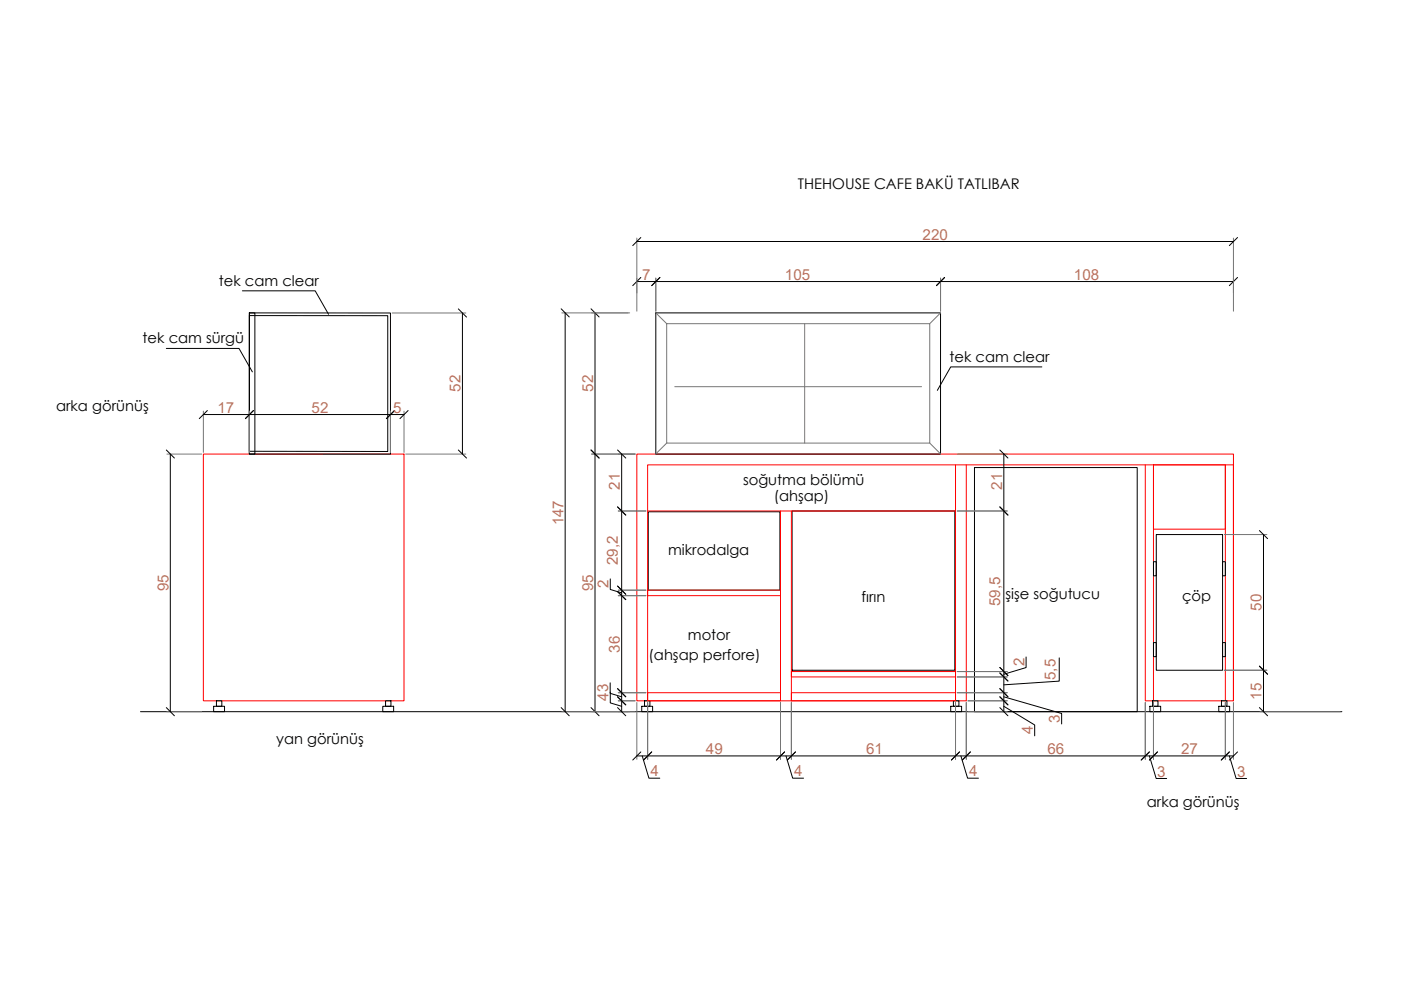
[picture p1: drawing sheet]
<svg xmlns="http://www.w3.org/2000/svg" width="594mm" height="420mm" viewBox="0 0 594 420" stroke-linecap="round" stroke-linejoin="round" font-family="sans-serif">
<!-- layer: 0 -->
<g fill="none" stroke="#000" stroke-width=".42">
<path d="M270 119.4h253M270 102.4h253M271.7 117.6l-3.4 3.5M271.7 100.7l-3.4 3.4M279.8 117.6l-3.4 3.5M400.6 117.6l-3.5 3.5M524.8 117.6l-3.5 3.5M524.8 100.7l-3.5 3.4M102.8 123.3h30.8l5.7 10M105.7 132.7h59.9v59.9l-59.9-.1zM105.7 133.8h58.7v57.6l-58.7-.1zM105.7 132.7h2.4v59.8h-2.4z"/>
<path d="M194.4 131l3.4 3.4M196.1 132.7v59.8M238 130.9l3.4 3.5M239.6 132.7v169M250.6 130.9l3.4 3.5M252.3 132.7v169M278.1 132.7h120.7v59.8h-120.7zM70.5 147.7h30.8l5.7 10M441.8 155.6h-38.7l-5.6 9.9M86.2 175.8h85.1M87.9 174.1l-3.4 3.4M107.5 174.1l-3.4 3.4"/>
<path d="M167.3 174.1l-3.5 3.4M173.1 174.1l-3.5 3.4M70.5 190.8l3.5 3.4M72.2 192.5v109.2M194.4 190.8l3.4 3.4M250.6 190.8l3.4 3.4M261.9 190.8l3.4 3.4M263.6 192.5v109.2M413.2 198.2h69v103.5h-69zM424 190.8l3.4 3.4M425.7 192.5v109.2M261.9 214.9l3.4 3.5"/>
<path d="M274.9 217h55.8v33.2h-55.8zM335.9 216.6h69v67.6h-69zM424 214.9l3.4 3.5M489.1 238.2h1.2v5.9h-1.2zM490.3 226.6h28.1v57.6h-28.1zM518.4 238.2h1.2v5.9h-1.2zM534 224.9l3.5 3.5M535.8 226.6v75.1M258.8 245.4v4.5l4.8 1.5M261.9 250.8l3.4 3.4M261.9 248.5l3.4 3.5M435.1 278.5v4.5l-9.4 2.9"/>
<path d="M449.2 278.9v9.9l-23.5 1.6M489.1 272.4h1.2v6h-1.2zM518.4 272.4h1.2v6h-1.2zM90.6 299.5h4.6v2.2h-4.6zM91.8 297.1h2.3v2.4h-2.3zM162.3 299.5h4.6v2.2h-4.6zM163.5 297.1h2.3v2.4h-2.3zM258.7 289.5v4.4l4.9 1.5M258.8 293.4v4.6l4.8 1.5M261.9 295.4l3.4 3.5M261.9 292l3.4 3.4M272.1 299.5h4.6v2.2h-4.6z"/>
<path d="M273.3 297.1h2.3v2.4h-2.3zM403.1 299.5h4.7v2.2h-4.7zM404.3 297.1h2.3v2.4h-2.3zM424 295.4l3.4 3.5M424 292l3.4 3.4M424 285.3l3.4 3.4M424 283l3.4 3.5M425.7 299.5l13 7.9v4.6M425.7 295.4l24.5 7.1v4.4M487.6 299.5h4.6v2.2h-4.6zM488.7 297.1h2.3v2.4h-2.3zM516.8 299.5h4.6v2.2h-4.6z"/>
<path d="M517.9 297.1h2.4v2.4h-2.4zM534 282.4l3.5 3.5M59.6 301.7h509.4M70.5 300l3.5 3.5M238 300l3.4 3.5M250.6 300l3.4 3.5M261.9 300l3.4 3.5M271.7 318.8l-3.4 3.4M276.4 318.8l-3.5 3.4M332.7 318.8l-3.4 3.4M337.3 318.8l-3.5 3.4M406.9 318.8l-3.5 3.4"/>
<path d="M411.5 318.8l-3.4 3.4M424 300l3.4 3.5M487.4 318.8l-3.5 3.4M490.8 318.8l-3.4 3.4M521.3 318.8l-3.4 3.4M524.8 318.8l-3.5 3.4M534 300l3.5 3.5M270 320.5h253M272.3 320.5l2.9 9.4h4.6M333.3 320.5l2.8 9.4h4.6M407.5 320.5l2.8 9.4h4.6M487.4 320.5l2.9 9.6h4.4"/>
<path d="M521.3 320.5l2.9 9.6h4.4"/>
</g>
<g fill="none" stroke="#f00" stroke-width=".42">
<path d="M86.2 192.5h85.1v104.6h-85.1zM405.2 197.1v100M409.7 197.1v100h-139.7v-104.6h253v104.6h-37.4v-100M489.1 197.1h30.5v27.3h-30.5zM489.1 197.1v100M519.6 197.1v100M274.6 216.6h130.6M331 216.6v80.5M335.6 216.6v80.5M274.6 250.2h56.4v2.3h-56.4zM274.6 297.1v-100h248.4v100M274.6 293.7h56.4v3.4h-56.4z"/>
<path d="M335.6 284.7h69.6v2.3h-69.6zM335.6 293.7h69.6v3.4h-69.6z"/>
</g>
<g fill="none" stroke="#767676" stroke-width=".42">
<path d="M270 101v30.9M278.1 117.9v14M398.8 117.9v14M523 101v30.9M166.3 132.7h31.2M238.3 132.7h28.7M278.1 132.7l4.6 4.5M282.7 137.2h111.6v50.7h-111.6zM341.2 137.2v50.7M398.8 132.7l-4.5 4.5M86.2 174.3v17.5M105.7 174.3v17.5"/>
<path d="M165.6 174.3v17.5M171.3 174.3v17.5M286.1 163.9h104.7M70.8 192.5h14.7M172 192.5h25.5M250.9 192.5h18.4M282.7 187.9l-4.6 4.5M394.3 187.9l4.5 4.5M405.9 192.5h21.2M262.2 216.6h11.7M405.9 216.6h21.2M519.1 226.6h18.1"/>
<path d="M262.2 252.5h11.7M262.2 250.2h11.7M262.2 297.1h7.1M262.2 293.7h11.7M270 297.8v24.1M274.6 297.8v24.1M331 297.8v24.1M335.6 297.8v24.1M405.2 297.8v24.1M405.9 293.7h21.2M405.9 287h21.2M405.9 284.7h21.2"/>
<path d="M409.7 297.8v24.1M410.5 297.1h16.6M485.6 297.8v24.1M489.1 297.8v24.1M519.1 284.2h18.1M519.6 297.8v24.1M523 297.8v24.1M70.8 301.7h14.7M238.3 301.7h31M410.5 301.7h16.6M534.3 301.7h34"/>
</g>
<g font-size="6.4" fill="#b8735c">
<text x="391.2" y="101.6">220</text>
<text x="272.2" y="118.6">7</text>
<text x="332.9" y="118.6">105</text>
<text x="455.4" y="118.6">108</text>
<text x="195.3" y="166.1" transform="rotate(-90 195.3 166.1)">52</text>
<text x="251.5" y="166.1" transform="rotate(-90 251.5 166.1)">52</text>
<text x="92.2" y="175">17</text>
<text x="132.1" y="175">52</text>
<text x="166.7" y="175">5</text>
<text x="262.9" y="207.7" transform="rotate(-90 262.9 207.7)">21</text>
<text x="424.9" y="207.7" transform="rotate(-90 424.9 207.7)">21</text>
<text x="238.9" y="222.7" transform="rotate(-90 238.9 222.7)">147</text>
<text x="262" y="239.6" transform="rotate(-90 262 239.6)">29,2</text>
<text x="71.5" y="250.7" transform="rotate(-90 71.5 250.7)">95</text>
<text x="251.5" y="250.7" transform="rotate(-90 251.5 250.7)">95</text>
<text x="258.1" y="249.4" transform="rotate(-90 258.1 249.4)">2</text>
<text x="424.1" y="256.9" transform="rotate(-90 424.1 256.9)">59,5</text>
<text x="535" y="258.9" transform="rotate(-90 535 258.9)">50</text>
<text x="262.8" y="276.7" transform="rotate(-90 262.8 276.7)">36</text>
<text x="434.4" y="282.5" transform="rotate(-90 434.4 282.5)">2</text>
<text x="447.5" y="288.3" transform="rotate(-90 447.5 288.3)">5,5</text>
<text x="258.1" y="297.4" transform="rotate(-90 258.1 297.4)">43</text>
<text x="535" y="296.7" transform="rotate(-90 535 296.7)">15</text>
<text x="438" y="311.3" transform="rotate(-90 438 311.3)">4</text>
<text x="449.4" y="306.5" transform="rotate(-90 449.4 306.5)">3</text>
<text x="299.3" y="319.7">49</text>
<text x="367.3" y="319.7">61</text>
<text x="444.2" y="319.7">66</text>
<text x="500.8" y="319.8">27</text>
<text x="275.8" y="329.2">4</text>
<text x="336.8" y="329.2">4</text>
<text x="410.9" y="329.2">4</text>
<text x="490.7" y="329.3">3</text>
<text x="524.6" y="329.3">3</text>
</g>
<g font-size="6.2">
<text x="338.4" y="80.2">THEHOUSE CAFE BAKÜ TATLIBAR</text>
<text x="92.8" y="121.1">tek cam clear</text>
<text x="60.5" y="145.6">tek cam sürgü</text>
<text x="402.6" y="153.4">tek cam clear</text>
<text x="23.8" y="174.1">arka görünüş</text>
<text x="315.1" y="205.6">soğutma bölümü</text>
<text x="328.1" y="212.5">(ahşap)</text>
<text x="283.3" y="235.4">mikrodalga</text>
<text x="365.4" y="255.3">fırın</text>
<text x="426.3" y="253.9">şişe soğutucu</text>
<text x="501.3" y="254.8">çöp</text>
<text x="291.7" y="271.3">motor</text>
<text x="275" y="279.6">(ahşap perfore)</text>
<text x="117.1" y="315.4">yan görünüş</text>
<text x="486.3" y="342.3">arka görünüş</text>
</g>
</svg>
